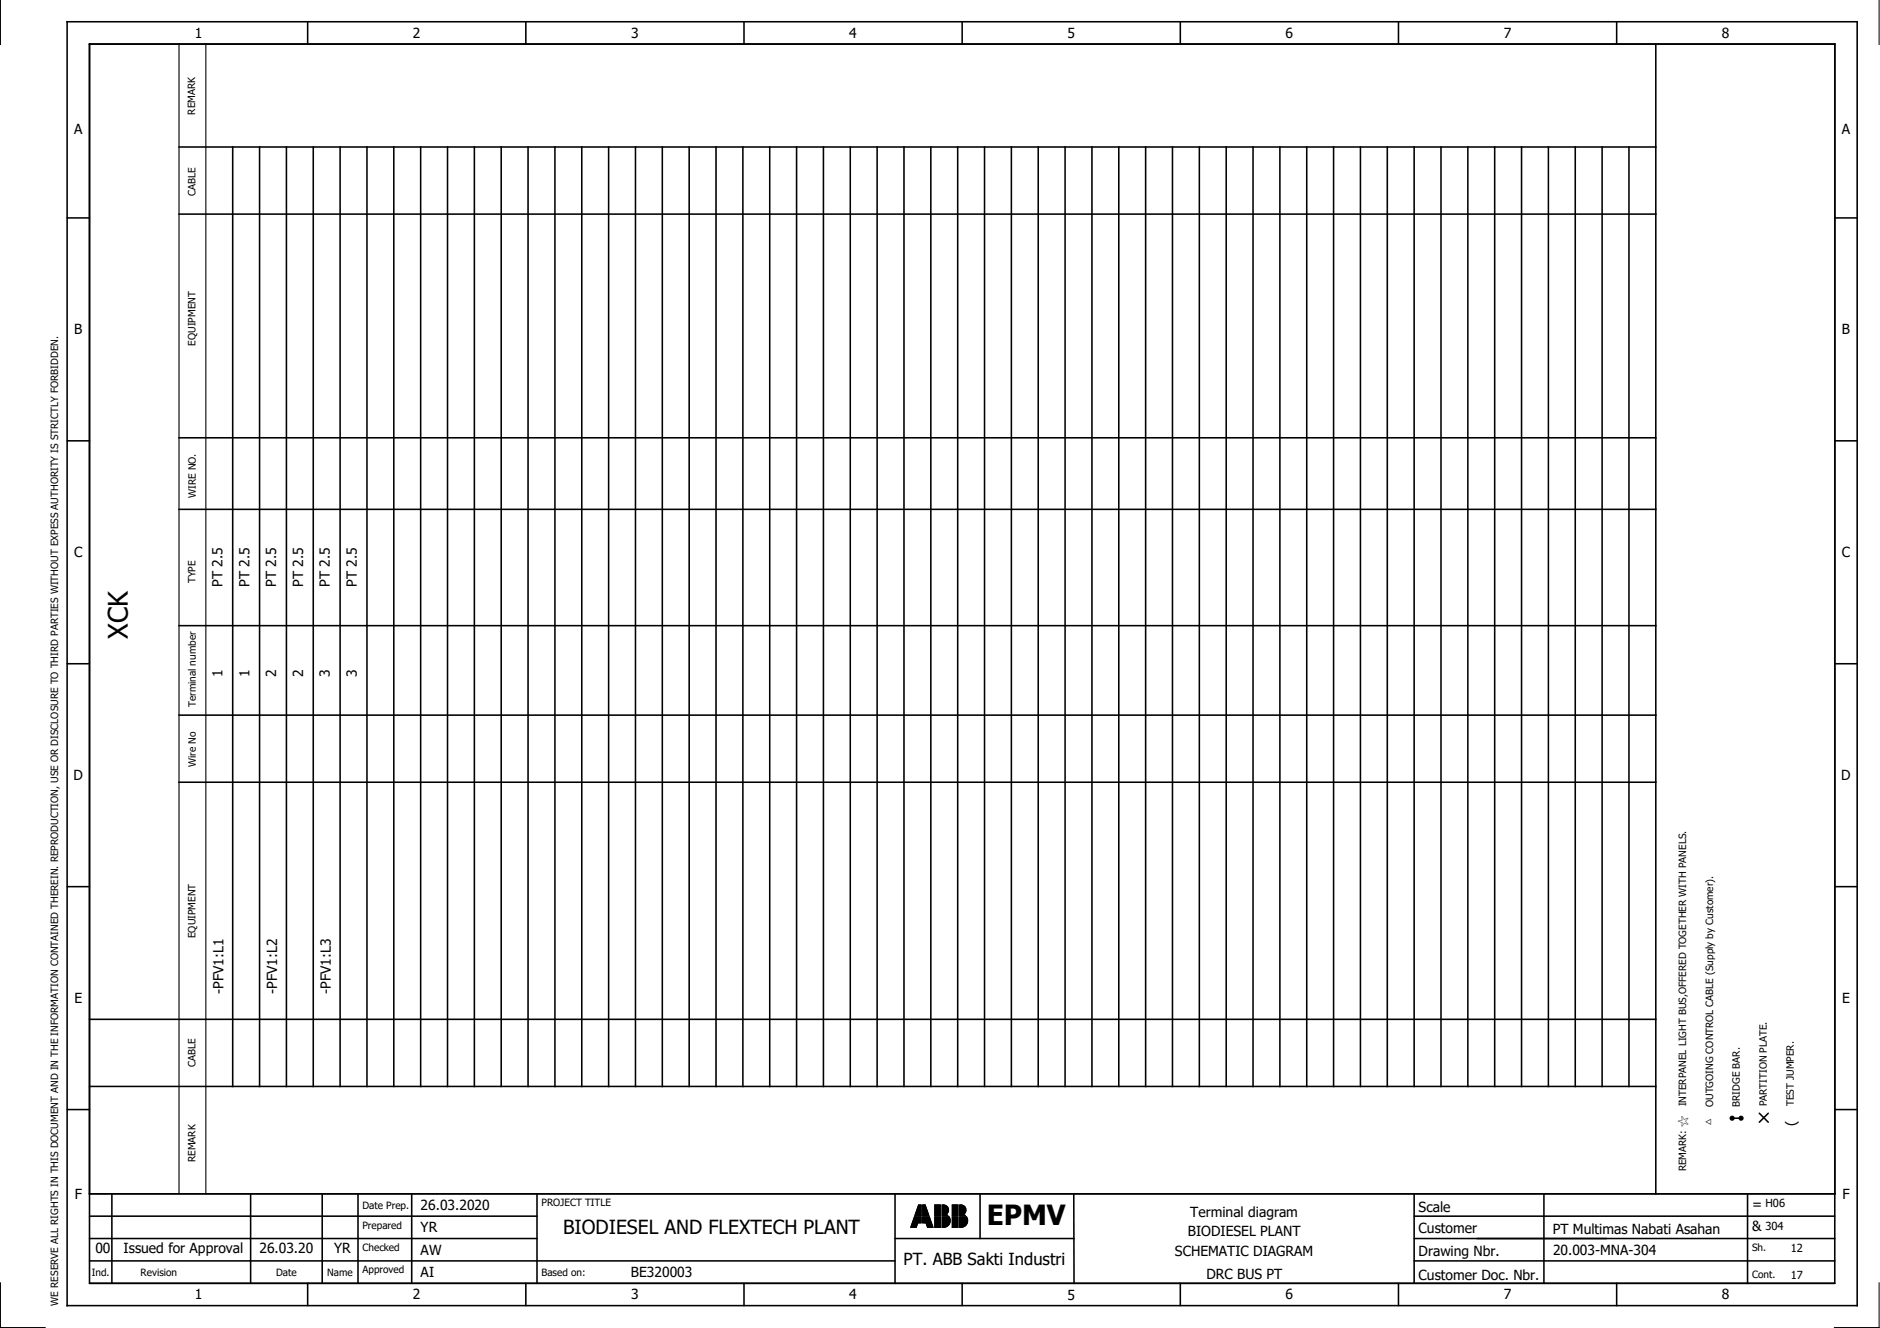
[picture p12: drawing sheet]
<svg xmlns="http://www.w3.org/2000/svg" width="297mm" height="210mm" viewBox="0 0 297 210" stroke-linecap="round" stroke-linejoin="round" font-family="sans-serif">
<g fill="none" stroke="#000" stroke-width=".25">
<path d="M10.6 3.4h282.8v203h-282.8zM14.1 7h275.8v195.8h-275.8zM14.1 7h275.8M48.6 3.4v3.6M83.1 3.4v3.6M117.6 3.4v3.6M152 3.4v3.6M186.5 3.4v3.6M221 3.4v3.6M255.4 3.4v3.6M261.6 7v181.7M10.6 34.4h3.5"/>
<path d="M28.3 33.8h233.3M28.3 23.2h233.3M36.8 23.2v148.5M41 23.2v148.5M45.3 23.2v148.5M49.5 23.2v148.5M53.7 23.2v148.5M58 23.2v148.5M62.2 23.2v148.5M66.5 23.2v148.5M70.7 23.2v148.5M74.9 23.2v148.5"/>
<path d="M79.2 23.2v148.5M83.4 23.2v148.5M87.7 23.2v148.5M91.9 23.2v148.5M96.2 23.2v148.5M100.4 23.2v148.5M104.6 23.2v148.5M108.9 23.2v148.5M113.1 23.2v148.5M117.4 23.2v148.5M121.6 23.2v148.5M125.9 23.2v148.5"/>
<path d="M130.1 23.2v148.5M134.3 23.2v148.5M138.6 23.2v148.5M142.8 23.2v148.5M147.1 23.2v148.5M151.3 23.2v148.5M155.6 23.2v148.5M159.8 23.2v148.5M164 23.2v148.5M168.3 23.2v148.5M172.5 23.2v148.5M176.8 23.2v148.5"/>
<path d="M181 23.2v148.5M185.3 23.2v148.5M189.5 23.2v148.5M193.7 23.2v148.5M198 23.2v148.5M202.2 23.2v148.5M206.5 23.2v148.5M210.7 23.2v148.5M214.9 23.2v148.5M219.2 23.2v148.5M223.4 23.2v148.5M227.7 23.2v148.5"/>
<path d="M231.9 23.2v148.5M236.2 23.2v148.5M240.4 23.2v148.5M244.6 23.2v148.5M248.9 23.2v148.5M253.1 23.2v148.5M257.4 23.2v148.5M289.9 34.4h3.5M10.6 69.7h3.5M28.3 69.2h233.3M289.9 69.7h3.5M28.3 98.9h233.3"/>
<path d="M28.3 80.5h233.3M10.6 104.9h3.5M28.3 113h233.3M289.9 104.9h3.5M28.3 123.6h233.3M10.6 140.1h3.5M289.9 140.1h3.5M10.6 175.4h3.5M14.1 171.7h247.5M14.1 161.1h247.5M273.7 176.7h1.4M278 176l1.4 1.4"/>
<path d="M279.4 176l-1.4 1.4M289.9 175.4h3.5M14.1 195.8h70.7M14.1 188.7h275.8M14.1 192.2h70.7M14.1 199.3h127.3M17.7 188.7v14.1M39.6 188.7v14.1M50.9 188.7v14.1M56.6 188.7v14.1M65.1 188.7v14.1M84.8 188.7v14.1"/>
<path d="M141.4 195.8h28.3M141.4 188.7v14.2M154.8 188.7v7.1M169.7 188.7v14.2M223.4 195.8h66.5M223.4 188.7v14.1M223.4 192.2h66.5M223.4 199.3h66.5M243.9 188.7v14.1M276.1 188.7v14.2M14.1 202.9h275.8M48.6 202.8v3.6"/>
<path d="M83.1 202.8v3.6M117.6 202.8v3.6M152 202.8v3.6M186.5 202.8v3.6M221 202.8v3.6M255.4 202.8v3.6"/>
</g>
<g fill="none" stroke="#000" stroke-width=".16">
<path d="M.1 0v7M296.9 0v7M143.9 193.9v.1M144 193.7v.3M144 193.6v.4M144.1 193.4v.6M144.1 193.3v.7M144.2 193.1v.9M144.3 193v1M144.3 192.8v1.2M144.4 192.6v1.4M144.4 192.5v1.5"/>
<path d="M144.5 192.3h1.1v1h-.6l-.2 .7h-.9zM144.5 192.3v1.7M144.6 192v.1M144.6 192.3v1.7M144.6 191.8v.3M144.7 191.7v.4M144.7 192.3v1.7M144.8 191.5v.6M144.8 192.3v1.7M144.8 191.4v.7M144.8 192.3v1.6M144.9 191.2v.9"/>
<path d="M144.9 192.3v1.4M144.9 191.1v1M144.9 192.3v1.3M145 190.9v1.2M145 192.3v1.1M145 190.7v1.4M145 192.3v1M145.1 190.6v1.5M145.1 192.3v1M145.1 190.5h.5v1.6h-1.1zM145.1 190.5v1.6M145.2 190.5v1.6"/>
<path d="M145.2 192.3v1M145.3 190.5v1.6M145.3 192.3v1M145.4 190.5v1.6M145.4 192.3v1M145.5 190.5v1.6M145.5 192.3v1M145.8 190.5h.4l.6 1.6h-1zM145.8 192.3h1l.6 1.7h-.9l-.2-.7h-.5zM145.8 190.5v1.6M145.8 192.3v1M145.9 190.5v1.6"/>
<path d="M145.9 192.3v1M146 190.5v1.6M146 192.3v1M146.1 190.5v1.6M146.1 192.3v1M146.2 190.5v1.6M146.2 192.3v1M146.2 190.6v1.5M146.3 190.8v1.3M146.3 192.3v1M146.4 190.9v1.2M146.4 192.3v1.2"/>
<path d="M146.4 191.1v1M146.4 192.3v1.3M146.5 191.2v.9M146.5 192.3v1.5M146.5 191.4v.7M146.5 192.3v1.6M146.6 191.6v.5M146.6 192.3v1.7M146.6 191.7v.4M146.7 191.9v.2M146.7 192.3v1.7M146.7 192v.1"/>
<path d="M146.8 192.3v1.7M146.8 192.4v1.6M146.9 192.5v1.5M147 192.7v1.3M147 192.8v1.2M147.1 193v1M147.1 193.1v.9M147.2 193.3v.7M147.2 193.5v.5M147.3 193.6v.4M147.3 193.8v.2M147.4 193.9v.1"/>
<path d="M147.7 190.5h.9v1.6h-.9zM147.7 192.3h.9v1.7h-.9zM147.7 190.5v1.6M147.7 192.3v1.7M147.8 190.5v1.6M147.8 192.3v1.7M147.9 190.5v1.6M147.9 192.3v1.7M148 190.5v1.6M148 192.3v1.7M148.1 190.5v1.6M148.1 192.3v1.7"/>
<path d="M148.2 190.5v1.6M148.2 192.3v1.7M148.3 190.5v1.6M148.3 192.3v1.7M148.4 190.5v1.6M148.4 192.3v1.7M148.5 190.5v1.6M148.5 192.3v1.7M148.6 190.5v1.6M148.6 192.3v1.7M148.8 190.5a.82 .82 0 0 1 1 .4 .82 .82 0 0 1-.3 1l.3 .2h-1zM148.9 190.5v1.6"/>
<path d="M148.9 192.3v1.7M149 190.5v1.6M149 192.3v1.7M149.1 190.5v1.6M149.1 192.3v1.7M149.2 190.5v1.6M149.2 192.3v1.7M149.3 190.5v1.6M149.3 192.3v1.7M149.4 190.5v1.6M149.4 192.3v1.6M149.5 190.6v1.5"/>
<path d="M149.5 192.3v1.6M149.6 190.6v1.3M149.6 192v.1M149.6 192.3v1.6M149.6 190.7v1.2M149.7 190.7v1.1M149.7 192v.1M149.7 192.3v1.5M149.7 190.8v.9M149.7 192.1h.1M149.8 190.9v.7M149.8 192.3v1.4"/>
<path d="M149.8 191v.5M149.9 192.3v1.3M150 192.3a1.06 1.06 0 0 1-.9 1.7M150 192.3h-1.2v1.7h.3M150 192.4v1.1M150.1 192.5v.9M150.1 192.7v.5M150.4 190.5h1v1.6h-1zM150.4 192.3h1v1.7h-1zM150.5 190.5v1.6M150.5 192.3v1.7M150.6 190.5v1.6"/>
<path d="M150.6 192.3v1.7M150.7 190.5v1.6M150.7 192.3v1.7M150.8 190.5v1.6M150.8 192.3v1.7M150.9 190.5v1.6M150.9 192.3v1.7M151 190.5v1.6M151 192.3v1.7M151.1 190.5v1.6M151.1 192.3v1.7M151.2 190.5v1.6"/>
<path d="M151.2 192.3v1.7M151.3 190.5v1.6M151.3 192.3v1.7M151.6 190.5a.82 .82 0 0 1 1 .4 .82 .82 0 0 1-.4 1l.3 .2h-.9zM151.7 190.5v1.6M151.7 192.3v1.7M151.8 190.5v1.6M151.8 192.3v1.7M151.9 190.5v1.6M151.9 192.3v1.7M152 190.5v1.6M152 192.3v1.7"/>
<path d="M152.1 190.5v1.6M152.1 192.3v1.7M152.2 190.5v1.6M152.2 192.3v1.6M152.3 190.6v1.5M152.3 192.3v1.6M152.3 190.6v1.3M152.3 192v.1M152.4 190.7v1.1M152.4 192v.1M152.4 192.3v1.6M152.4 192.3v1.5"/>
<path d="M152.5 190.8v.9M152.5 192.1h.1M152.5 192.3v1.5M152.5 190.9v.7M152.5 192.3v1.4M152.6 191v.5M152.6 192.3v1.4M152.7 192.3v1.3M152.7 192.3a1.06 1.06 0 0 1-.9 1.7M152.7 192.3h-1.1v1.7h.2M152.8 192.4v1.1M152.8 192.5v.9"/>
<path d="M152.9 192.7v.5M.1 202.8v7h7M296.9 202.8v7h-7.1"/>
</g>
<path d="M28.3 7v181.7M32.5 7v181.7" fill="none" stroke="#000" stroke-width=".18"/>
<g fill="#000">
<circle cx="273.7" cy="176.7" r=".41"/>
<circle cx="275.1" cy="176.7" r=".41"/>
</g>
<text font-size="4.4" x="155.9" y="193.6">EPMV</text>
<text font-size="4.3" x="20.2" y="101" transform="rotate(-90 20.2 101)">XCK</text>
<text font-size="3.1" x="89" y="195.1">BIODIESEL AND FLEXTECH PLANT</text>
<text font-size="2.6" x="142.8" y="200">PT. ABB Sakti Industri</text>
<g font-size="2.2">
<text x="30.8" y="6">1</text>
<text x="65.2" y="6">2</text>
<text x="99.7" y="6">3</text>
<text x="134.2" y="6">4</text>
<text x="168.7" y="6">5</text>
<text x="203.1" y="6">6</text>
<text x="237.6" y="6">7</text>
<text x="272.1" y="6">8</text>
<text x="11.7" y="21.2">A</text>
<text x="291" y="21.2">A</text>
<text x="11.7" y="52.9">B</text>
<text x="291" y="52.9">B</text>
<text x="11.7" y="88.1">C</text>
<text x="291" y="88.1">C</text>
<text x="35.2" y="92.8" transform="rotate(-90 35.2 92.8)">PT 2.5</text>
<text x="39.4" y="92.8" transform="rotate(-90 39.4 92.8)">PT 2.5</text>
<text x="43.6" y="92.8" transform="rotate(-90 43.6 92.8)">PT 2.5</text>
<text x="47.9" y="92.8" transform="rotate(-90 47.9 92.8)">PT 2.5</text>
<text x="52.1" y="92.8" transform="rotate(-90 52.1 92.8)">PT 2.5</text>
<text x="56.4" y="92.8" transform="rotate(-90 56.4 92.8)">PT 2.5</text>
<text x="35.2" y="107" transform="rotate(-90 35.2 107)">1</text>
<text x="39.4" y="107" transform="rotate(-90 39.4 107)">1</text>
<text x="43.6" y="107" transform="rotate(-90 43.6 107)">2</text>
<text x="47.9" y="107" transform="rotate(-90 47.9 107)">2</text>
<text x="52.1" y="107" transform="rotate(-90 52.1 107)">3</text>
<text x="56.4" y="107" transform="rotate(-90 56.4 107)">3</text>
<text x="11.6" y="123.3">D</text>
<text x="290.9" y="123.3">D</text>
<text x="11.8" y="158.6">E</text>
<text x="35.3" y="157.1" transform="rotate(-90 35.3 157.1)">-PFV1:L1</text>
<text x="43.8" y="157.1" transform="rotate(-90 43.8 157.1)">-PFV1:L2</text>
<text x="52.3" y="157.1" transform="rotate(-90 52.3 157.1)">-PFV1:L3</text>
<text x="291.1" y="158.6">E</text>
<text x="266.7" y="178.1" transform="rotate(-90 266.7 178.1)">☆</text>
<text x="270.8" y="178" transform="rotate(-90 270.8 178)">△</text>
<text x="283.8" y="178" transform="rotate(-90 283.8 178)">(</text>
<text x="11.8" y="189.5">F</text>
<text x="66.5" y="191.2">26.03.2020</text>
<text x="224.1" y="191.5">Scale</text>
<text x="276.8" y="191.1">=</text>
<text x="291.1" y="189.5">F</text>
<text x="15.1" y="198">00</text>
<text x="19.5" y="198">Issued for Approval</text>
<text x="41" y="198">26.03.20</text>
<text x="52.8" y="198">YR</text>
<text x="66.5" y="194.8">YR</text>
<text x="187.7" y="195.4">BIODIESEL PLANT</text>
<text x="188.1" y="192.3">Terminal diagram</text>
<text x="224.1" y="194.9">Customer</text>
<text x="245.4" y="195">PT Multimas Nabati Asahan</text>
<text x="276.8" y="194.6">&amp;</text>
<text x="66.5" y="198.3">AW</text>
<text x="66.5" y="201.8">AI</text>
<text x="99.7" y="201.8">BE320003</text>
<text x="185.6" y="198.6">SCHEMATIC DIAGRAM</text>
<text x="190.6" y="202.1">DRC BUS PT</text>
<text x="224.1" y="198.6">Drawing Nbr.</text>
<text x="224.1" y="202.3">Customer Doc. Nbr.</text>
<text x="245.4" y="198.3">20.003-MNA-304</text>
<text x="30.8" y="205.4">1</text>
<text x="65.2" y="205.4">2</text>
<text x="99.7" y="205.4">3</text>
<text x="134.2" y="205.4">4</text>
<text x="168.7" y="205.4">5</text>
<text x="203.1" y="205.4">6</text>
<text x="237.6" y="205.4">7</text>
<text x="272.1" y="205.4">8</text>
</g>
<g font-size="1.8">
<text x="278.9" y="190.8">H06</text>
<text x="278.9" y="194.3">304</text>
<text x="282.9" y="197.9">12</text>
<text x="282.9" y="202.1">17</text>
</g>
<g font-size="1.6">
<text x="30.8" y="18.1" transform="rotate(-90 30.8 18.1)">REMARK</text>
<text x="30.9" y="30.9" transform="rotate(-90 30.9 30.9)">CABLE</text>
<text x="30.9" y="54.6" transform="rotate(-90 30.9 54.6)">EQUIPMENT</text>
<text x="30.9" y="78.7" transform="rotate(-90 30.9 78.7)">WIRE NO.</text>
<text x="30.9" y="92.2" transform="rotate(-90 30.9 92.2)">TYPE</text>
<text x="31" y="111.8" transform="rotate(-90 31 111.8)">Terminal number</text>
<text x="30.9" y="121.2" transform="rotate(-90 30.9 121.2)">Wire No</text>
<text x="30.9" y="148.3" transform="rotate(-90 30.9 148.3)">EQUIPMENT</text>
<text x="30.9" y="168.6" transform="rotate(-90 30.9 168.6)">CABLE</text>
<text x="266.4" y="174.9" transform="rotate(-90 266.4 174.9)">INTERPANEL LIGHT BUS,OFFERED TOGETHER WITH PANELS.</text>
<text x="270.7" y="175" transform="rotate(-90 270.7 175)">OUTGOING CONTROL CABLE (Supply by Customer).</text>
<text x="274.9" y="174.9" transform="rotate(-90 274.9 174.9)">BRIDGE BAR.</text>
<text x="279.2" y="174.9" transform="rotate(-90 279.2 174.9)">PARTITION PLATE.</text>
<text x="283.4" y="174.8" transform="rotate(-90 283.4 174.8)">TEST JUMPER.</text>
<text x="30.9" y="183.7" transform="rotate(-90 30.9 183.7)">REMARK</text>
<text x="266.4" y="185.2" transform="rotate(-90 266.4 185.2)">REMARK:</text>
<text x="57.3" y="191">Date Prep.</text>
<text x="85.6" y="190.6">PROJECT TITLE</text>
<text x="57.3" y="194.2">Prepared</text>
<text x="57.3" y="197.8">Checked</text>
<text x="276.8" y="197.7">Sh.</text>
<text x="14.5" y="201.6">Ind.</text>
<text x="22.2" y="201.6">Revision</text>
<text x="43.6" y="201.6">Date</text>
<text x="51.7" y="201.6">Name</text>
<text x="57.3" y="201.3">Approved</text>
<text x="85.6" y="201.6">Based on:</text>
<text x="276.8" y="201.9">Cont.</text>
<text x="9.2" y="206.4" transform="rotate(-90 9.2 206.4)">WE RESERVE ALL RIGHTS IN THIS DOCUMENT AND IN THE INFORMATION CONTAINED THEREIN. REPRODUCTION, USE OR DISCLOSURE TO THIRD PARTIES WITHOUT EXPESS AUTHORITY IS STRICTLY FORBIDDEN.</text>
</g>
</svg>
